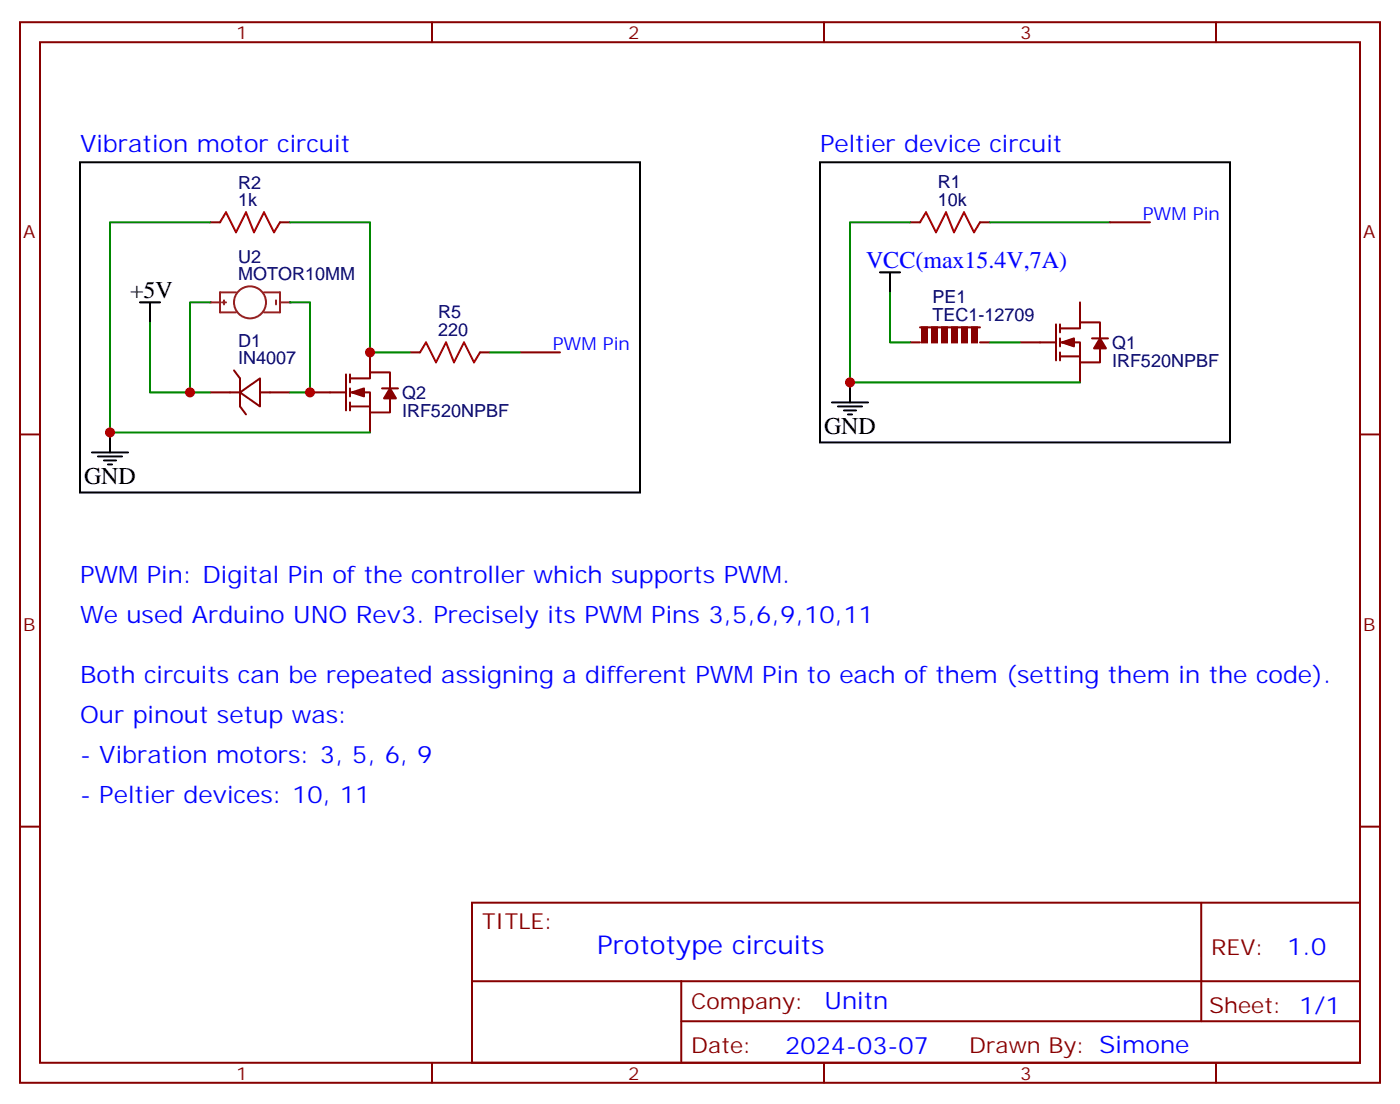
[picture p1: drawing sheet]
<svg xmlns="http://www.w3.org/2000/svg" width="247mm" height="195mm" viewBox="0 0 247 195" stroke-linecap="round" stroke-linejoin="round" font-family="sans-serif">
<g fill="none" stroke="#870000" stroke-width=".35">
<path d="M3.5 3.9h239.9v187h-239.9zM7.1 7.4h232.8v180h-232.8zM76.2 3.9v3.5M145.3 3.9v3.5M214.5 3.9v3.5M37 39.2h1.8M49.4 39.2h1.8M160.5 39.2h1.8M172.9 39.2h1.7M186.3 57.2v6.3M187 57.9h3.5v-1.1h3.5v2.9M187 57.2v1.4"/>
<path d="M187 59.7v1.4M190.5 53.3v3.5M192.6 59.7h2.8M3.5 76.6h3.6M37 69.2h5.3M41.3 65.3l1 1.4v4.9l1.1 1.5M42.3 69.2l3.6-2.5v4.9zM45.9 69.2h5.3M54.7 69.2h6.3M61 66v6.4M61.7 66.7h3.6v-1h3.5v2.8M61.7 69.2h3.6v3.5h3.5v-2.5"/>
<path d="M61.7 71.6h3.6M61.7 66v1.4M61.7 68.5v1.4M61.7 70.9v1.5M65.3 62.1v3.6M65.3 72.7v3.5M67.4 68.5h2.8M72.3 62.1h1.8M84.7 62.1h1.7M179.9 60.4h6.4M187 60.4h3.5v3.5h3.5v-2.5M187 62.8h3.5"/>
<path d="M187 62.1v1.4M190.5 63.9v3.5M239.9 76.6h3.5M3.5 145.7h3.6M83.3 159.1h156.6v28.3h-156.6zM211.9 159.2v20.8M239.9 145.7h3.5M83.3 173h156.5M120.2 173v14.1M76.2 187.4v3.5M120.2 180h119.6M145.3 187.4v3.5"/>
<path d="M214.5 187.4v3.5"/>
</g>
<g fill="#870000" stroke="#870000" stroke-width=".35">
<path d="M187.3 60.4l2.1-.7v1.4z"/>
<path d="M194 59.7l1.1 1.7h-2.1z"/>
<path d="M62.1 69.2l2.1-.7v1.4z"/>
<path d="M68.8 68.5l1 1.7h-2.1z"/>
</g>
<path d="M38.8 39.2l1.1-1.8 1.7 3.6 1.8-3.6 1.4 3.6 1.8-3.6 1.7 3.6 1.1-1.8M162.3 39.2l1-1.8 1.8 3.6 1.8-3.6 1.4 3.6 1.7-3.6 1.8 3.6 1.1-1.8M74.1 62.1l1-1.7 1.8 3.5 1.8-3.5 1.4 3.5 1.7-3.5 1.8 3.5 1.1-1.8" fill="none" stroke="#a10000" stroke-width=".35"/>
<g fill="none" stroke="#000" stroke-width=".35">
<path d="M24.7 53.3h3.5M26.5 53.3v3.5M155.2 48h3.5M157 48v3.5M16.2 79.8h6.4M19.4 76.2v3.6M146.8 70.9h6.3M147.8 71.6h4.2M148.9 72.4h2.1M149.6 73.1h.7M149.9 67.4v3.5M17.3 80.5h4.2"/>
<path d="M18.3 81.2h2.2M19 81.9h.8"/>
</g>
<path d="M51.2 39.2h14.1v22.9h7M160.5 39.2h-10.6v28.2h40.6M157 51.5v8.9h3.5M174.6 60.4h5.3" fill="none" stroke="#008700" stroke-width=".35"/>
<g fill="#850000" stroke="#850000" stroke-width=".35">
<path d="M162.6 57.7h.9v2.7h-.9z"/>
<path d="M164.4 57.7h.9v2.7h-.9z"/>
<path d="M166.2 57.7h.8v2.7h-.8z"/>
<path d="M167.9 57.7h.9v2.7h-.9z"/>
<path d="M169.7 57.7h.9v2.7h-.9z"/>
<path d="M171.4 57.7h.9v2.7h-.9z"/>
</g>
<path d="M162.3 57.7h10.6M160.5 60.4h1.8M172.9 60.4h1.7" fill="none" stroke="#850000" stroke-width=".35"/>
<g fill="none" stroke="#8c2424" stroke-width=".35">
<path d="M37 53.3h1.8M39.2 53.3h.7M39.5 53v.7M41.6 51.5h-2.8v3.6h2.8M46.6 51.5h2.8v3.6h-2.8M48.7 53v.7M49.4 53.3h1.8"/>
<circle cx="44.1" cy="53.3" r="2.82"/>
</g>
<g fill="#8c2424">
<circle cx="37" cy="53.3" r=".18"/>
<circle cx="51.2" cy="53.3" r=".18"/>
</g>
<path d="M37 39.2h-17.6v37h45.9M174.6 39.2h21.2M26.5 56.8v12.4h10.5M37 53.3h-3.5v15.9M51.2 53.3h3.5v15.9h-3.5M86.4 62.1h5.3" fill="none" stroke="#008700" stroke-width=".35"/>
<path d="M14.1 28.6h98.8v58.2h-98.8zM144.6 28.6h72.4v49.4h-72.4z" fill="none" stroke="#000" stroke-width=".35"/>
<path d="M195.8 39.2h7M91.7 62.1h7.1" fill="none" stroke="#870000" stroke-width=".35"/>
<g fill="#c00">
<circle cx="54.7" cy="69.2" r=".88"/>
<circle cx="33.5" cy="69.2" r=".88"/>
<circle cx="65.3" cy="62.1" r=".88"/>
<circle cx="149.9" cy="67.4" r=".88"/>
<circle cx="19.4" cy="76.2" r=".88"/>
</g>
<text font-size="4.6" fill="#00f" x="105.3" y="168.2">Prototype circuits</text>
<g font-size="4.2" fill="#00f">
<text x="14.1" y="26.8">Vibration motor circuit</text>
<text x="144.6" y="26.8">Peltier device circuit</text>
<text x="152.8" y="47.3">VCC(max15.4V,7A)</text>
<text x="14.1" y="102.7">PWM Pin: Digital Pin of the controller which supports PWM.</text>
<text x="14.1" y="109.7">We used Arduino UNO Rev3. Precisely its PWM Pins 3,5,6,9,10,11</text>
<text x="14.1" y="120.3">Both circuits can be repeated assigning a different PWM Pin to each of them (setting them in the code).</text>
<text x="14.1" y="127.4">Our pinout setup was:</text>
<text x="14.1" y="134.4">- Vibration motors: 3, 5, 6, 9</text>
<text x="14.1" y="141.5">- Peltier devices: 10, 11</text>
<text x="227.1" y="168.4">1.0</text>
<text x="145.4" y="178">Unitn</text>
<text x="138.5" y="185.8">2024-03-07</text>
</g>
<g font-size="4.2">
<text x="22.9" y="52.6">+5V</text>
<text x="145.3" y="76.6">GND</text>
<text x="14.8" y="85.4">GND</text>
</g>
<g font-size="3.9" fill="#800">
<text x="85" y="163.7">TITLE:</text>
<text x="213.6" y="168.4">REV:</text>
<text x="121.9" y="177.9">Company:</text>
<text x="213.3" y="178.5">Sheet: 1/1</text>
<text x="121.9" y="185.6">Date:</text>
<text x="171" y="185.7">Drawn By: Simone</text>
</g>
<g font-size="3.2" fill="#800">
<text x="41.6" y="6.9">1</text>
<text x="110.8" y="6.9">2</text>
<text x="179.9" y="6.9">3</text>
<text x="4.1" y="42">A</text>
<text x="240.4" y="42">A</text>
<text x="4.1" y="111.2">B</text>
<text x="240.4" y="111.2">B</text>
<text x="41.6" y="190.4">1</text>
<text x="110.8" y="190.4">2</text>
<text x="179.9" y="190.4">3</text>
</g>
<g font-size="3.2" fill="#000080">
<text x="42" y="33.3">R2</text>
<text x="165.4" y="33.1">R1</text>
<text x="42" y="36.4">1k</text>
<text x="165.4" y="36.4">10k</text>
<text x="42" y="46.3">U2</text>
<text x="42" y="49.4">MOTOR10MM</text>
<text x="164.5" y="53.5">PE1</text>
<text x="77.3" y="59.3">220</text>
<text x="77.3" y="56.1">R5</text>
<text x="164.5" y="56.7">TEC1-12709</text>
<text x="42" y="64.2">IN4007</text>
<text x="42" y="61.2">D1</text>
<text x="196.1" y="64.7">IRF520NPBF</text>
<text x="196.1" y="61.5">Q1</text>
<text x="70.9" y="70.3">Q2</text>
<text x="70.9" y="73.6">IRF520NPBF</text>
</g>
<g font-size="3.2" fill="#00f">
<text x="201.6" y="38.8">PWM Pin</text>
<text x="97.5" y="61.8">PWM Pin</text>
</g>
</svg>
